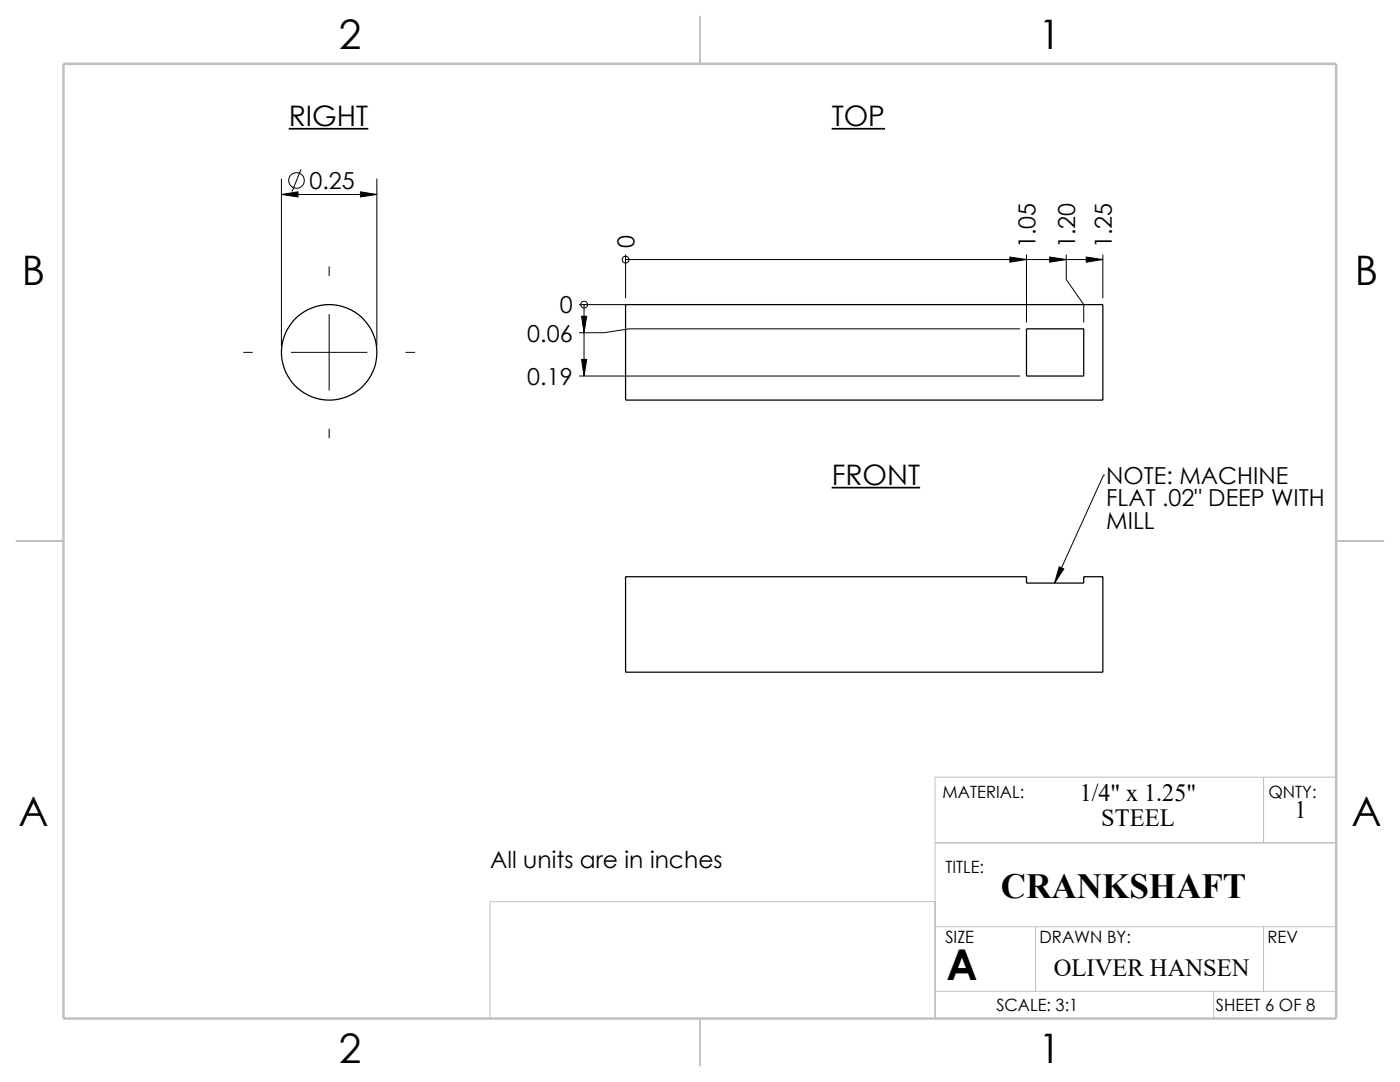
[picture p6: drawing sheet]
<svg xmlns="http://www.w3.org/2000/svg" width="279mm" height="216mm" viewBox="0 0 279 216" stroke-linecap="round" stroke-linejoin="round" font-family="sans-serif">
<g fill="none" stroke="#000" stroke-width=".25">
<path d="M124.8 60.8h95.3v19h-95.3zM204.9 65.6h11.4v9.4h-11.4zM124.8 115.1h80.1v1.2h11.4v-1.2h3.8v19h-95.3z"/>
<circle cx="65.7" cy="70.3" r="9.5"/>
</g>
<g fill="none" stroke="#000" stroke-width=".2">
<path d="M56.2 38.8l3.3-.5v1zM56.2 35.6v33.4M56.2 38.8h19M60.1 33.8l-1.8 4.4M71.9 38.3l3.3 .5-3.3 .5zM75.2 35.6v33.4M65.7 53.2v1.9M124.8 51.8h.1M124.8 50.8v8.7M124.8 51.8h95.3M201.5 51.3l3.4 .5-3.4 .5zM204.9 50.8v13.5"/>
<path d="M209.5 51.3l3.3 .5-3.3 .5zM212.8 50.8v5l3.5 5v3.5M216.8 51.3l3.3 .5-3.3 .5zM220.1 50.8v8.7M48.5 70.3h1.9M58.1 70.3h15.2M65.7 62.7v15.2M80.9 70.3h1.9M115.6 60.8h9.2M115.6 75h88M116.1 63.1h1l-.5 3.3zM116.1 71.7h1l-.5 3.3z"/>
<path d="M116.6 60.8h.1M116.6 60.8v14.2M203.6 65.6h-78l-5.1 .8h-4.9M65.7 85.5v2M220.2 94.8h.1M220.2 94.8l-9.7 21.5M211.4 113.1l.9 .4-1.8 2.8z"/>
<circle cx="59.2" cy="36" r="1.55"/>
<circle cx="124.8" cy="51.8" r=".68"/>
<circle cx="116.6" cy="60.8" r=".69"/>
</g>
<path d="M57.6 25.7h15.9M166 25.7h10.6M166 97.3h17.6" fill="none" stroke="#000" stroke-width=".34"/>
<path d="M252.2 155.1v13.1M266.6 153.3l.1 14.9h-80.1M266.6 168.2v-13.1h-80v48.1h-88.8v-23.3h88.8M186.6 197.8h80.1M186.6 184.9h80.1M206.7 184.9v12.9M242.2 197.8v5.4M252.2 184.9v12.9" fill="none" stroke="#c0c0c0" stroke-width=".2"/>
<path d="M139.7 3.2v9.5M3.1 107.9h9.6M266.7 107.9h9.5M139.7 203.2v9.6" fill="none" stroke="#c0c0c0" stroke-width=".25"/>
<path d="M12.7 12.7h254v190.5h-254z" fill="none" stroke="#c0c0c0" stroke-width=".5"/>
<g fill="#000">
<path d="M211.4 113.1l.9 .4-1.8 2.8z"/>
<path d="M56.2 38.8l3.3-.5v1zM71.9 38.3l3.3 .5-3.3 .5z"/>
<path d="M201.5 51.3l3.4 .5-3.4 .5zM209.5 51.3l3.3 .5-3.3 .5zM216.8 51.3l3.3 .5-3.3 .5z"/>
<path d="M116.1 63.1h1l-.5 3.3zM116.1 71.7h1l-.5 3.3z"/>
</g>
<text font-size="8.5" x="188.9" y="195.5">A</text>
<g font-size="8.1">
<text x="67.6" y="9.7">2</text>
<text x="207.3" y="9.7">1</text>
<text x="4.4" y="57">B</text>
<text x="270.4" y="57">B</text>
<text x="3.7" y="164.9">A</text>
<text x="269.7" y="164.9">A</text>
<text x="67.6" y="212.2">2</text>
<text x="207.3" y="212.2">1</text>
</g>
<text font-size="7.1" x="199.7" y="179.3">CRANKSHAFT</text>
<g font-size="5.6">
<text x="57.6" y="25.1">RIGHT</text>
<text x="166" y="25.1">TOP</text>
<text x="166" y="96.7">FRONT</text>
</g>
<g font-size="4.9">
<text x="215.5" y="159.8">1/4&quot; x 1.25&quot;</text>
<text x="219.8" y="164.8">STEEL</text>
<text x="258.4" y="163.3">1</text>
<text x="210.3" y="194.8">OLIVER HANSEN</text>
</g>
<g font-size="4.7">
<text x="61.8" y="37.7">0.25</text>
<text x="126.6" y="49.5" transform="rotate(-90 126.6 49.5)">0</text>
<text x="206.6" y="49.5" transform="rotate(-90 206.6 49.5)">1.05</text>
<text x="214.6" y="49.5" transform="rotate(-90 214.6 49.5)">1.20</text>
<text x="221.9" y="49.5" transform="rotate(-90 221.9 49.5)">1.25</text>
<text x="111.7" y="62.5">0</text>
<text x="105.2" y="68.1">0.06</text>
<text x="105.2" y="76.8">0.19</text>
<text x="220.8" y="96.5">NOTE: MACHINE</text>
<text x="220.8" y="101">FLAT .02&quot; DEEP WITH</text>
<text x="220.8" y="105.6">MILL</text>
<text x="97.8" y="173.2">All units are in inches</text>
</g>
<g font-size="3.4">
<text x="188.1" y="159.2">MATERIAL:</text>
<text x="253.1" y="159.2">QNTY:</text>
<text x="188.7" y="174.2">TITLE:</text>
<text x="188.7" y="188.1">SIZE</text>
<text x="207.5" y="188.1">DRAWN BY:</text>
<text x="253" y="188.1">REV</text>
<text x="198.8" y="201.7">SCALE: 3:1</text>
<text x="242.7" y="201.7">SHEET 6 OF 8</text>
</g>
</svg>
